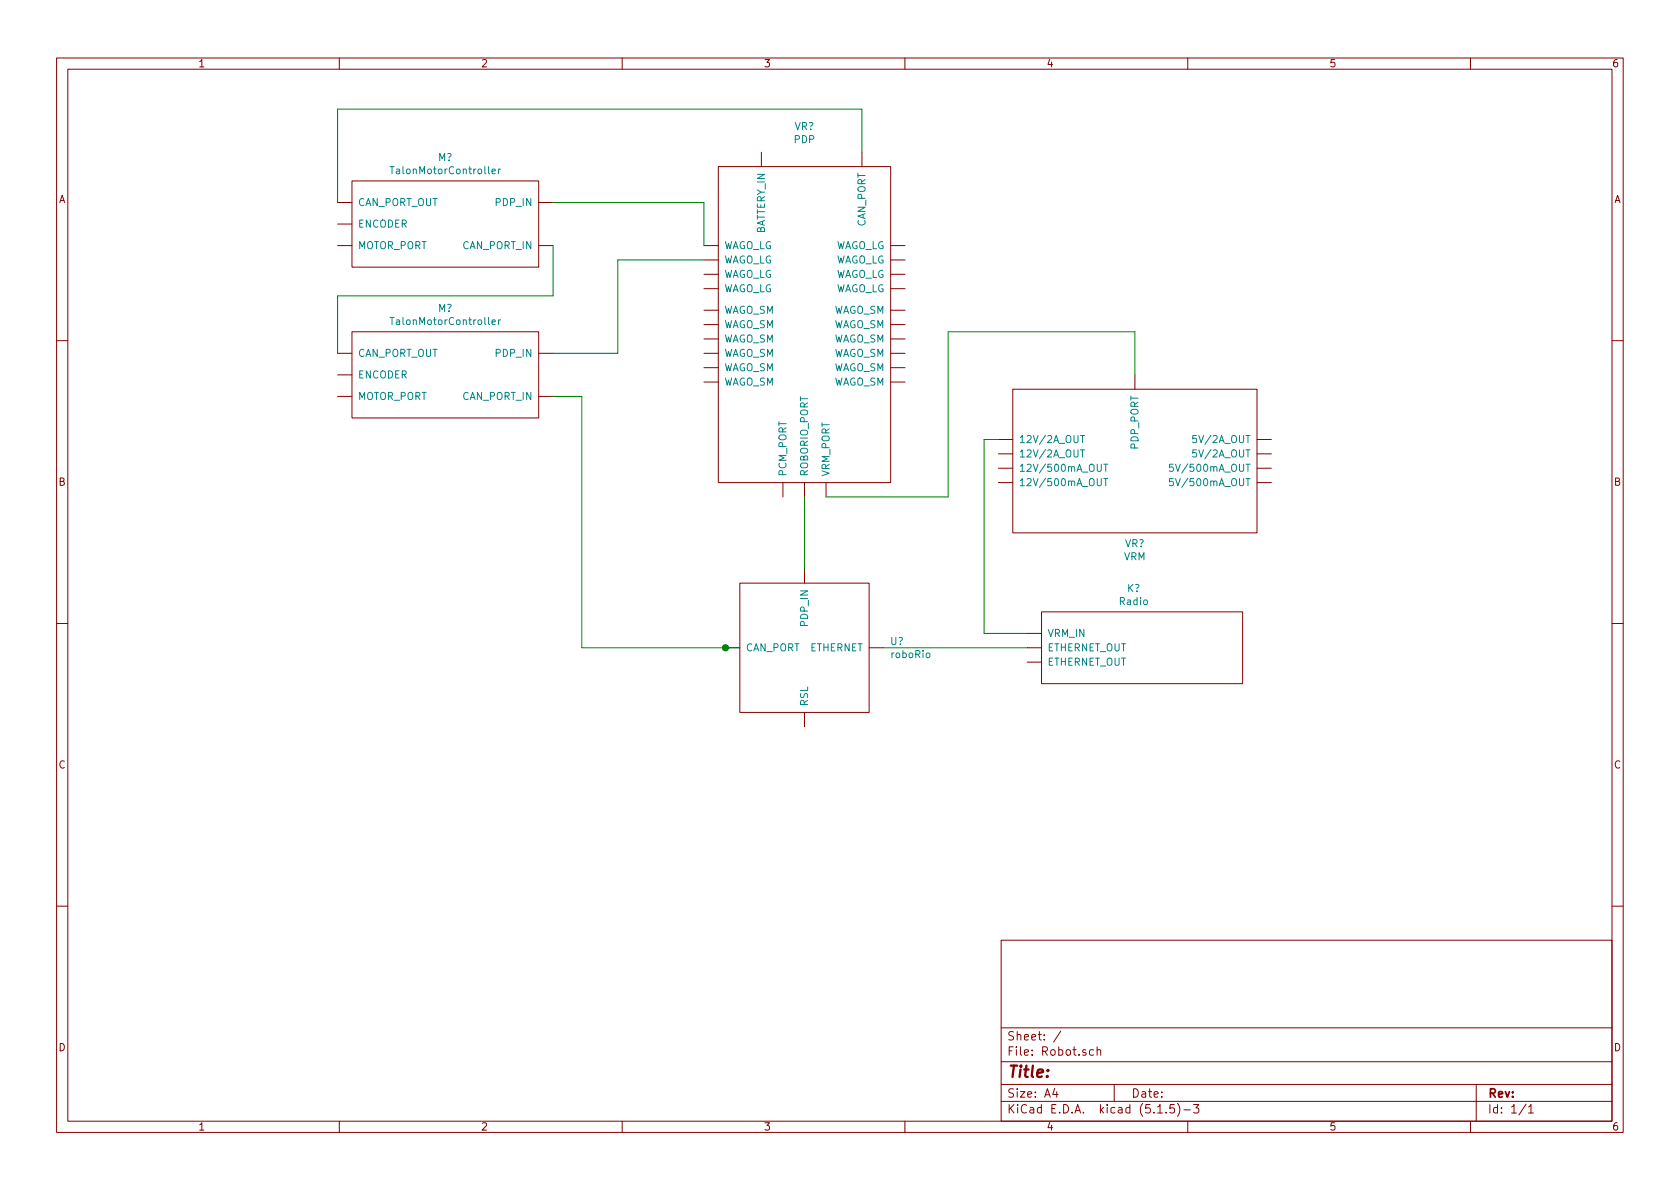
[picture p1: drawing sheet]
EESchema Schematic File Version 4
EELAYER 30 0
EELAYER END
$Descr A4 11693 8268
encoding utf-8
Sheet 1 1
Title ""
Date ""
Rev ""
Comp ""
Comment1 ""
Comment2 ""
Comment3 ""
Comment4 ""
$EndDescr
$Comp
L Robot:roboRio U?
U 1 1
P 5600 4500
F 0 "U?" H 6194 4546 50  0000 L CNN
F 1 "roboRio" H 6194 4455 50  0000 L CNN
F 2 "" H 5600 4500 50  0001 C CNN
F 3 "" H 5600 4500 50  0001 C CNN
	1    5600 4500
	1    0    0    -1  
$EndComp
$Comp
L Robot:PDP VR?
U 1 1
P 5600 2250
F 0 "VR?" H 5600 3631 50  0000 C CNN
F 1 "PDP" H 5600 3540 50  0000 C CNN
F 2 "" H 5600 2250 50  0001 C CNN
F 3 "" H 5600 2250 50  0001 C CNN
	1    5600 2250
	1    0    0    -1  
$EndComp
$Comp
L Robot:Radio K?
U 1 1
P 7950 4500
F 0 "K?" H 7892 4915 50  0000 C CNN
F 1 "Radio" H 7892 4824 50  0000 C CNN
F 2 "" H 7500 4600 50  0001 C CNN
F 3 "" H 7500 4600 50  0001 C CNN
	1    7950 4500
	1    0    0    -1  
$EndComp
$Comp
L Robot:VRM VR?
U 1 1
P 7900 3200
F 0 "VR?" H 7900 2627 50  0000 C CNN
F 1 "VRM" H 7900 2536 50  0000 C CNN
F 2 "" H 7900 3200 50  0001 C CNN
F 3 "" H 7900 3200 50  0001 C CNN
	1    7900 3200
	1    0    0    -1  
$EndComp
$Comp
L Robot:TalonMotorController M?
U 1 1
P 3100 2600
F 0 "M?" H 3100 3065 50  0000 C CNN
F 1 "TalonMotorController" H 3100 2974 50  0000 C CNN
F 2 "" H 3100 2450 50  0001 C CNN
F 3 "" H 3100 2450 50  0001 C CNN
	1    3100 2600
	1    0    0    -1  
$EndComp
Wire Wire Line
	4900 1800 4300 1800
Wire Wire Line
	6000 750  6000 1050
Wire Wire Line
	4050 4500 5050 4500
Connection ~ 5050 4500
Wire Wire Line
	5050 4500 5150 4500
Wire Wire Line
	6150 4500 7150 4500
Wire Wire Line
	5600 3450 5600 3950
Wire Wire Line
	5750 3450 6600 3450
Wire Wire Line
	6600 3450 6600 2300
Wire Wire Line
	6600 2300 7900 2300
Wire Wire Line
	7900 2300 7900 2600
Wire Wire Line
	6950 3050 6850 3050
Wire Wire Line
	6850 3050 6850 4400
Wire Wire Line
	6850 4400 7150 4400
$Comp
L Robot:TalonMotorController M?
U 1 1
P 3100 1550
F 0 "M?" H 3100 2015 50  0000 C CNN
F 1 "TalonMotorController" H 3100 1924 50  0000 C CNN
F 2 "" H 3100 1400 50  0001 C CNN
F 3 "" H 3100 1400 50  0001 C CNN
	1    3100 1550
	1    0    0    -1  
$EndComp
Wire Wire Line
	4050 4500 4050 2750
Wire Wire Line
	4050 2750 3850 2750
Wire Wire Line
	4300 1800 4300 2450
Wire Wire Line
	4300 2450 3850 2450
Wire Wire Line
	4900 1700 4900 1400
Wire Wire Line
	4900 1400 3850 1400
Wire Wire Line
	2350 1400 2350 750 
Wire Wire Line
	2350 750  6000 750 
Wire Wire Line
	2350 2450 2350 2050
Wire Wire Line
	2350 2050 3850 2050
Wire Wire Line
	3850 2050 3850 1700
$EndSCHEMATC
